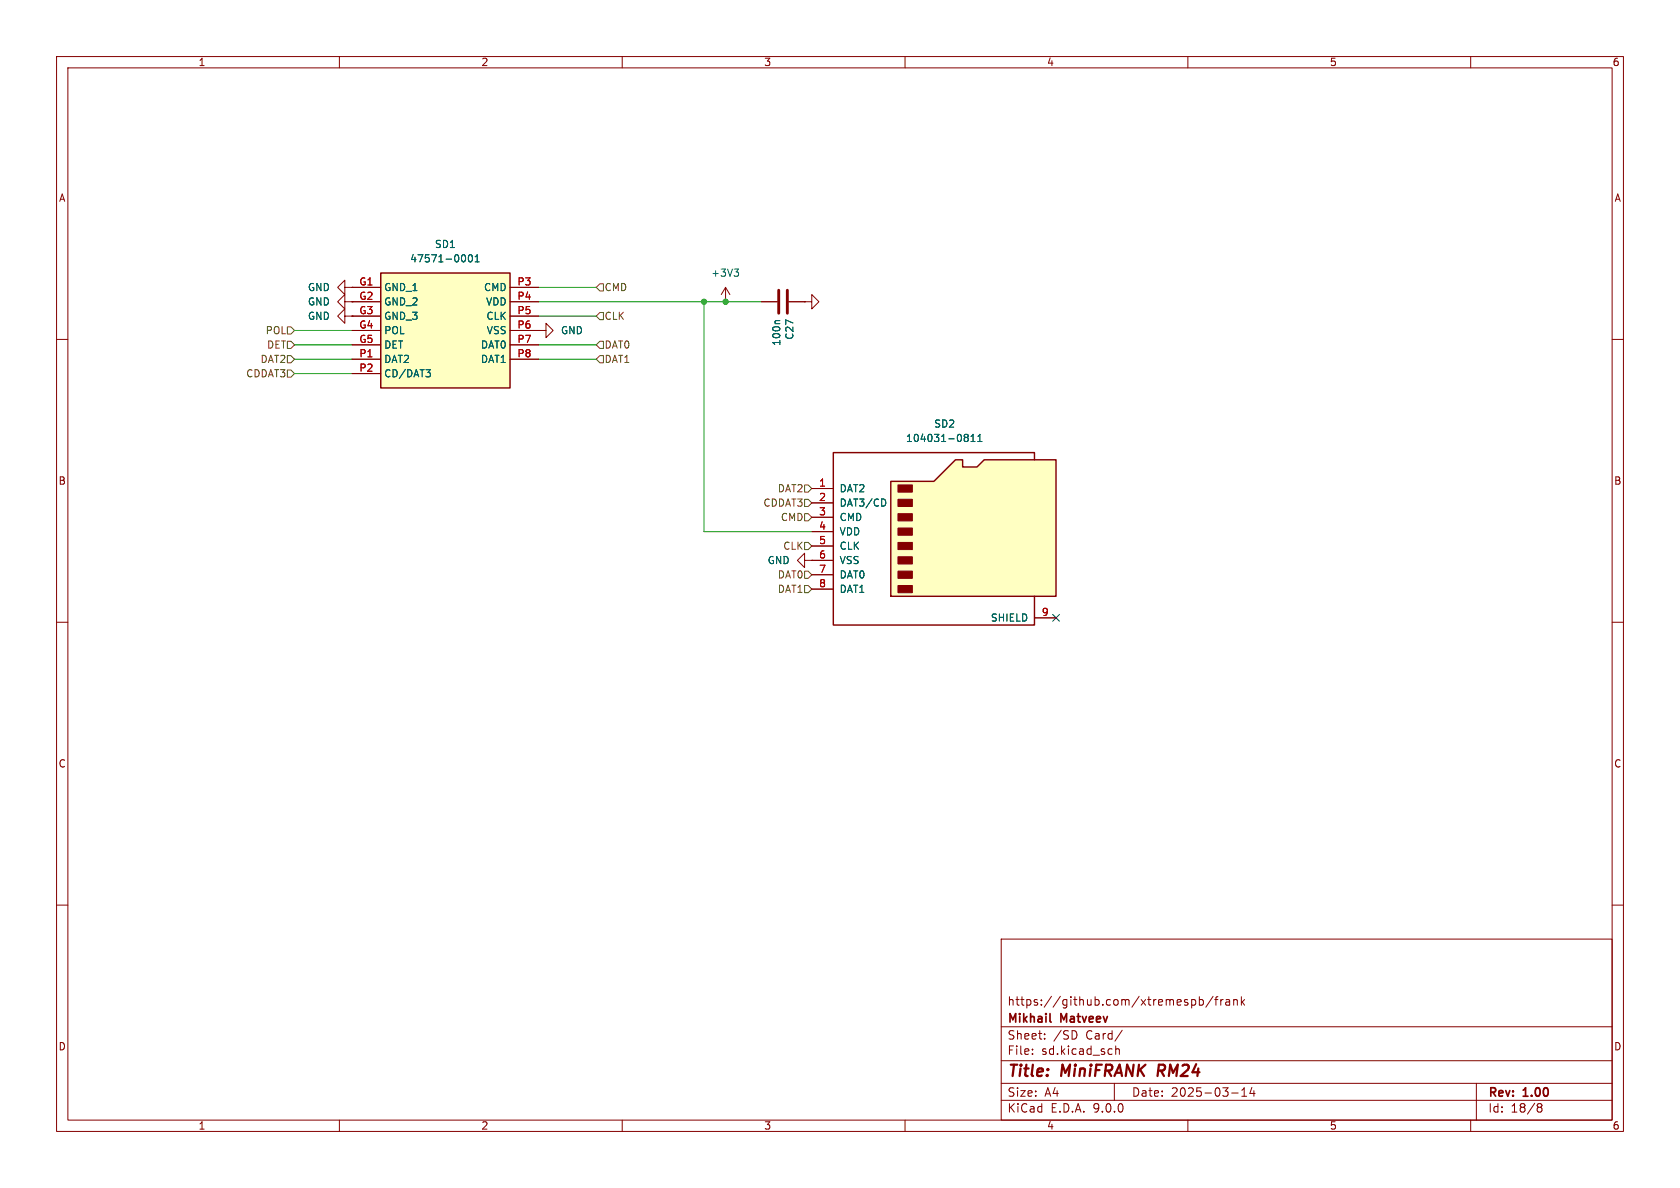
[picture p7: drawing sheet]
(kicad_sch
 (version 20250114)
 (generator "eeschema")
 (generator_version "9.0")
 (paper "A4")
 (title_block
  (title "MiniFRANK RM24")
  (date "2025-03-14")
  (rev "1.00")
  (company "Mikhail Matveev")
  (comment 1 "https://github.com/xtremespb/frank"))
 (lib_symbols
  (symbol "Connector:Micro_SD_Card"
   (pin_names
    (offset 1.016)) (exclude_from_sim no) (in_bom yes) (on_board yes)
   (property "Reference" "J" (at -16.51 15.24 0) (effects (font (size 1.27 1.27))))
   (property "Value" "Micro_SD_Card" (at 16.51 15.24 0) (effects (font (size 1.27 1.27)) (justify right)))
   (property "Footprint" "" (at 29.21 7.62 0) (effects (font (size 1.27 1.27)) (hide yes)))
   (property "Datasheet" "https://www.we-online.com/components/products/datasheet/693072010801.pdf" (at 0 0 0) (effects (font (size 1.27 1.27)) (hide yes)))
   (property "Description" "Micro SD Card Socket" (at 0 0 0) (effects (font (size 1.27 1.27)) (hide yes)))
   (symbol "Micro_SD_Card_0_1"
    (polyline (pts (xy -8.89 -11.43) (xy -8.89 8.89) (xy -1.27 8.89) (xy 2.54 12.7) (xy 3.81 12.7) (xy 3.81 11.43) (xy 6.35 11.43) (xy 7.62 12.7) (xy 20.32 12.7) (xy 20.32 -11.43) (xy -8.89 -11.43)) (stroke (width 0.254) (type default)) (fill (type background)))
    (rectangle (start -7.62 8.255) (end -5.08 6.985) (stroke (width 0) (type default)) (fill (type outline)))
    (rectangle (start -7.62 5.715) (end -5.08 4.445) (stroke (width 0) (type default)) (fill (type outline)))
    (rectangle (start -7.62 3.175) (end -5.08 1.905) (stroke (width 0) (type default)) (fill (type outline)))
    (rectangle (start -7.62 0.635) (end -5.08 -0.635) (stroke (width 0) (type default)) (fill (type outline)))
    (rectangle (start -7.62 -1.905) (end -5.08 -3.175) (stroke (width 0) (type default)) (fill (type outline)))
    (rectangle (start -7.62 -4.445) (end -5.08 -5.715) (stroke (width 0) (type default)) (fill (type outline)))
    (rectangle (start -7.62 -6.985) (end -5.08 -8.255) (stroke (width 0) (type default)) (fill (type outline)))
    (rectangle (start -7.62 -9.525) (end -5.08 -10.795) (stroke (width 0) (type default)) (fill (type outline)))
    (polyline (pts (xy 16.51 12.7) (xy 16.51 13.97) (xy -19.05 13.97) (xy -19.05 -16.51) (xy 16.51 -16.51) (xy 16.51 -11.43)) (stroke (width 0.254) (type default)) (fill (type none))))
   (symbol "Micro_SD_Card_1_1"
    (pin bidirectional line (at -22.86 7.62 0) (length 3.81) (name "DAT2" (effects (font (size 1.27 1.27)))) (number "1" (effects (font (size 1.27 1.27)))))
    (pin bidirectional line (at -22.86 5.08 0) (length 3.81) (name "DAT3/CD" (effects (font (size 1.27 1.27)))) (number "2" (effects (font (size 1.27 1.27)))))
    (pin input line (at -22.86 2.54 0) (length 3.81) (name "CMD" (effects (font (size 1.27 1.27)))) (number "3" (effects (font (size 1.27 1.27)))))
    (pin power_in line (at -22.86 0 0) (length 3.81) (name "VDD" (effects (font (size 1.27 1.27)))) (number "4" (effects (font (size 1.27 1.27)))))
    (pin input line (at -22.86 -2.54 0) (length 3.81) (name "CLK" (effects (font (size 1.27 1.27)))) (number "5" (effects (font (size 1.27 1.27)))))
    (pin power_in line (at -22.86 -5.08 0) (length 3.81) (name "VSS" (effects (font (size 1.27 1.27)))) (number "6" (effects (font (size 1.27 1.27)))))
    (pin bidirectional line (at -22.86 -7.62 0) (length 3.81) (name "DAT0" (effects (font (size 1.27 1.27)))) (number "7" (effects (font (size 1.27 1.27)))))
    (pin bidirectional line (at -22.86 -10.16 0) (length 3.81) (name "DAT1" (effects (font (size 1.27 1.27)))) (number "8" (effects (font (size 1.27 1.27)))))
    (pin passive line (at 20.32 -15.24 180) (length 3.81) (name "SHIELD" (effects (font (size 1.27 1.27)))) (number "9" (effects (font (size 1.27 1.27))))))
   (embedded_fonts no))
  (symbol "Device:C"
   (pin_numbers (hide yes))
   (pin_names
    (offset 0.254)) (exclude_from_sim no) (in_bom yes) (on_board yes)
   (property "Reference" "C" (at 0.635 2.54 0) (effects (font (size 1.27 1.27)) (justify left)))
   (property "Value" "C" (at 0.635 -2.54 0) (effects (font (size 1.27 1.27)) (justify left)))
   (property "Footprint" "" (at 0.9652 -3.81 0) (effects (font (size 1.27 1.27)) (hide yes)))
   (property "Datasheet" "~" (at 0 0 0) (effects (font (size 1.27 1.27)) (hide yes)))
   (property "Description" "Unpolarized capacitor" (at 0 0 0) (effects (font (size 1.27 1.27)) (hide yes)))
   (symbol "C_0_1"
    (polyline (pts (xy -2.032 0.762) (xy 2.032 0.762)) (stroke (width 0.508) (type default)) (fill (type none)))
    (polyline (pts (xy -2.032 -0.762) (xy 2.032 -0.762)) (stroke (width 0.508) (type default)) (fill (type none))))
   (symbol "C_1_1"
    (pin passive line (at 0 3.81 270) (length 2.794) (name "~" (effects (font (size 1.27 1.27)))) (number "1" (effects (font (size 1.27 1.27)))))
    (pin passive line (at 0 -3.81 90) (length 2.794) (name "~" (effects (font (size 1.27 1.27)))) (number "2" (effects (font (size 1.27 1.27))))))
   (embedded_fonts no))
  (symbol "FRANK:MicroSD_Short" (exclude_from_sim no) (in_bom yes) (on_board yes)
   (property "Reference" "SD1" (at 16.51 7.62 0) (effects (font (size 1.27 1.27))))
   (property "Value" "MicroSD_Short" (at 16.51 5.08 0) (effects (font (size 1.27 1.27))))
   (property "Footprint" "LIBS:microsd" (at 29.21 -94.92 0) (effects (font (size 1.27 1.27)) (justify left top) (hide yes)))
   (property "Datasheet" "https://componentsearchengine.com/Datasheets/2/47571-0001.pdf" (at 29.21 -194.92 0) (effects (font (size 1.27 1.27)) (justify left top) (hide yes)))
   (property "Description" "Memory Card Connectors ASSY FOR TFR HEADER HEADER W/DETECT PIN" (at 0 0 0) (effects (font (size 1.27 1.27)) (hide yes)))
   (property "Height" "2.3" (at 29.21 -394.92 0) (effects (font (size 1.27 1.27)) (justify left top) (hide yes)))
   (property "Mouser Part Number" "538-47571-0001" (at 29.21 -494.92 0) (effects (font (size 1.27 1.27)) (justify left top) (hide yes)))
   (property "Mouser Price/Stock" "https://www.mouser.co.uk/ProductDetail/Molex/47571-0001?qs=qM7ngqbhX5UTJOg9nqKLJQ%3D%3D" (at 29.21 -594.92 0) (effects (font (size 1.27 1.27)) (justify left top) (hide yes)))
   (property "Manufacturer_Name" "Molex" (at 29.21 -694.92 0) (effects (font (size 1.27 1.27)) (justify left top) (hide yes)))
   (property "Manufacturer_Part_Number" "47571-0001" (at 29.21 -794.92 0) (effects (font (size 1.27 1.27)) (justify left top) (hide yes)))
   (symbol "MicroSD_Short_1_1"
    (rectangle (start 5.08 2.54) (end 27.94 -17.78) (stroke (width 0.254) (type default)) (fill (type background)))
    (pin passive line (at 0 0 0) (length 5.08) (name "GND_1" (effects (font (size 1.27 1.27)))) (number "G1" (effects (font (size 1.27 1.27)))))
    (pin passive line (at 0 -2.54 0) (length 5.08) (name "GND_2" (effects (font (size 1.27 1.27)))) (number "G2" (effects (font (size 1.27 1.27)))))
    (pin passive line (at 0 -5.08 0) (length 5.08) (name "GND_3" (effects (font (size 1.27 1.27)))) (number "G3" (effects (font (size 1.27 1.27)))))
    (pin passive line (at 0 -7.62 0) (length 5.08) (name "POL" (effects (font (size 1.27 1.27)))) (number "G4" (effects (font (size 1.27 1.27)))))
    (pin passive line (at 0 -10.16 0) (length 5.08) (name "DET" (effects (font (size 1.27 1.27)))) (number "G5" (effects (font (size 1.27 1.27)))))
    (pin passive line (at 0 -12.7 0) (length 5.08) (name "DAT2" (effects (font (size 1.27 1.27)))) (number "P1" (effects (font (size 1.27 1.27)))))
    (pin passive line (at 0 -15.24 0) (length 5.08) (name "CD/DAT3" (effects (font (size 1.27 1.27)))) (number "P2" (effects (font (size 1.27 1.27)))))
    (pin passive line (at 33.02 0 180) (length 5.08) (name "CMD" (effects (font (size 1.27 1.27)))) (number "P3" (effects (font (size 1.27 1.27)))))
    (pin passive line (at 33.02 -2.54 180) (length 5.08) (name "VDD" (effects (font (size 1.27 1.27)))) (number "P4" (effects (font (size 1.27 1.27)))))
    (pin passive line (at 33.02 -5.08 180) (length 5.08) (name "CLK" (effects (font (size 1.27 1.27)))) (number "P5" (effects (font (size 1.27 1.27)))))
    (pin passive line (at 33.02 -7.62 180) (length 5.08) (name "VSS" (effects (font (size 1.27 1.27)))) (number "P6" (effects (font (size 1.27 1.27)))))
    (pin passive line (at 33.02 -10.16 180) (length 5.08) (name "DAT0" (effects (font (size 1.27 1.27)))) (number "P7" (effects (font (size 1.27 1.27)))))
    (pin passive line (at 33.02 -12.7 180) (length 5.08) (name "DAT1" (effects (font (size 1.27 1.27)))) (number "P8" (effects (font (size 1.27 1.27))))))
   (embedded_fonts no))
  (symbol "GND_1"
   (power)
   (pin_numbers (hide yes))
   (pin_names
    (offset 0) (hide yes)) (exclude_from_sim no) (in_bom yes) (on_board yes)
   (property "Reference" "#PWR" (at 0 -6.35 0) (effects (font (size 1.27 1.27)) (hide yes)))
   (property "Value" "GND" (at 0 -3.81 0) (effects (font (size 1.27 1.27))))
   (property "Footprint" "" (at 0 0 0) (effects (font (size 1.27 1.27)) (hide yes)))
   (property "Datasheet" "" (at 0 0 0) (effects (font (size 1.27 1.27)) (hide yes)))
   (property "Description" "Power symbol creates a global label with name \"GND\" , ground" (at 0 0 0) (effects (font (size 1.27 1.27)) (hide yes)))
   (symbol "GND_1_0_1"
    (polyline (pts (xy 0 0) (xy 0 -1.27) (xy 1.27 -1.27) (xy 0 -2.54) (xy -1.27 -1.27) (xy 0 -1.27)) (stroke (width 0) (type default)) (fill (type none))))
   (symbol "GND_1_1_1"
    (pin power_in line (at 0 0 270) (length 0) (name "~" (effects (font (size 1.27 1.27)))) (number "1" (effects (font (size 1.27 1.27))))))
   (embedded_fonts no))
  (symbol "power:+3V3"
   (power)
   (pin_numbers (hide yes))
   (pin_names
    (offset 0) (hide yes)) (exclude_from_sim no) (in_bom yes) (on_board yes)
   (property "Reference" "#PWR" (at 0 -3.81 0) (effects (font (size 1.27 1.27)) (hide yes)))
   (property "Value" "+3V3" (at 0 3.556 0) (effects (font (size 1.27 1.27))))
   (property "Footprint" "" (at 0 0 0) (effects (font (size 1.27 1.27)) (hide yes)))
   (property "Datasheet" "" (at 0 0 0) (effects (font (size 1.27 1.27)) (hide yes)))
   (property "Description" "Power symbol creates a global label with name \"+3V3\"" (at 0 0 0) (effects (font (size 1.27 1.27)) (hide yes)))
   (symbol "+3V3_0_1"
    (polyline (pts (xy -0.762 1.27) (xy 0 2.54)) (stroke (width 0) (type default)) (fill (type none)))
    (polyline (pts (xy 0 2.54) (xy 0.762 1.27)) (stroke (width 0) (type default)) (fill (type none)))
    (polyline (pts (xy 0 0) (xy 0 2.54)) (stroke (width 0) (type default)) (fill (type none))))
   (symbol "+3V3_1_1"
    (pin power_in line (at 0 0 90) (length 0) (name "~" (effects (font (size 1.27 1.27)))) (number "1" (effects (font (size 1.27 1.27))))))
   (embedded_fonts no))
  (symbol "power:GND"
   (power)
   (pin_numbers (hide yes))
   (pin_names
    (offset 0) (hide yes)) (exclude_from_sim no) (in_bom yes) (on_board yes)
   (property "Reference" "#PWR" (at 0 -6.35 0) (effects (font (size 1.27 1.27)) (hide yes)))
   (property "Value" "GND" (at 0 -3.81 0) (effects (font (size 1.27 1.27))))
   (property "Footprint" "" (at 0 0 0) (effects (font (size 1.27 1.27)) (hide yes)))
   (property "Datasheet" "" (at 0 0 0) (effects (font (size 1.27 1.27)) (hide yes)))
   (property "Description" "Power symbol creates a global label with name \"GND\" , ground" (at 0 0 0) (effects (font (size 1.27 1.27)) (hide yes)))
   (symbol "GND_0_1"
    (polyline (pts (xy 0 0) (xy 0 -1.27) (xy 1.27 -1.27) (xy 0 -2.54) (xy -1.27 -1.27) (xy 0 -1.27)) (stroke (width 0) (type default)) (fill (type none))))
   (symbol "GND_1_1"
    (pin power_in line (at 0 0 270) (length 0) (name "~" (effects (font (size 1.27 1.27)))) (number "1" (effects (font (size 1.27 1.27))))))
   (embedded_fonts no)))
 (junction
  (at 128.27 53.34)
  (diameter 0)
  (color 0 0 0 0))
 (junction
  (at 124.46 53.34)
  (diameter 0)
  (color 0 0 0 0))
 (no_connect
  (at 186.69 109.22))
 (wire
  (pts (xy 143.51 93.98) (xy 124.46 93.98))
  (stroke (width 0) (type default)))
 (wire
  (pts (xy 95.25 60.96) (xy 105.41 60.96))
  (stroke (width 0) (type default)))
 (wire
  (pts (xy 95.25 63.5) (xy 105.41 63.5))
  (stroke (width 0) (type default)))
 (wire
  (pts (xy 52.07 66.04) (xy 62.23 66.04))
  (stroke (width 0) (type default)))
 (wire
  (pts (xy 52.07 63.5) (xy 62.23 63.5))
  (stroke (width 0) (type default)))
 (wire
  (pts (xy 95.25 50.8) (xy 105.41 50.8))
  (stroke (width 0) (type default)))
 (wire
  (pts (xy 128.27 53.34) (xy 134.62 53.34))
  (stroke (width 0) (type default)))
 (wire
  (pts (xy 95.25 55.88) (xy 105.41 55.88))
  (stroke (width 0) (type default)))
 (wire
  (pts (xy 124.46 53.34) (xy 128.27 53.34))
  (stroke (width 0) (type default)))
 (wire
  (pts (xy 52.07 58.42) (xy 62.23 58.42))
  (stroke (width 0) (type default)))
 (wire
  (pts (xy 95.25 53.34) (xy 124.46 53.34))
  (stroke (width 0) (type default)))
 (wire
  (pts (xy 52.07 60.96) (xy 62.23 60.96))
  (stroke (width 0) (type default)))
 (wire
  (pts (xy 124.46 93.98) (xy 124.46 53.34))
  (stroke (width 0) (type default)))
 (hierarchical_label "CLK"
  (shape input)
  (at 105.41 55.88 0)
  (effects (font (size 1.27 1.27)) (justify left)))
 (hierarchical_label "DAT0"
  (shape input)
  (at 105.41 60.96 0)
  (effects (font (size 1.27 1.27)) (justify left)))
 (hierarchical_label "DAT1"
  (shape input)
  (at 105.41 63.5 0)
  (effects (font (size 1.27 1.27)) (justify left)))
 (hierarchical_label "DET"
  (shape input)
  (at 52.07 60.96 180)
  (effects (font (size 1.27 1.27)) (justify right)))
 (hierarchical_label "CDDAT3"
  (shape input)
  (at 143.51 88.9 180)
  (effects (font (size 1.27 1.27)) (justify right)))
 (hierarchical_label "CLK"
  (shape input)
  (at 143.51 96.52 180)
  (effects (font (size 1.27 1.27)) (justify right)))
 (hierarchical_label "DAT0"
  (shape input)
  (at 143.51 101.6 180)
  (effects (font (size 1.27 1.27)) (justify right)))
 (hierarchical_label "DAT2"
  (shape input)
  (at 143.51 86.36 180)
  (effects (font (size 1.27 1.27)) (justify right)))
 (hierarchical_label "CDDAT3"
  (shape input)
  (at 52.07 66.04 180)
  (effects (font (size 1.27 1.27)) (justify right)))
 (hierarchical_label "DAT2"
  (shape input)
  (at 52.07 63.5 180)
  (effects (font (size 1.27 1.27)) (justify right)))
 (hierarchical_label "CMD"
  (shape input)
  (at 143.51 91.44 180)
  (effects (font (size 1.27 1.27)) (justify right)))
 (hierarchical_label "POL"
  (shape input)
  (at 52.07 58.42 180)
  (effects (font (size 1.27 1.27)) (justify right)))
 (hierarchical_label "CMD"
  (shape input)
  (at 105.41 50.8 0)
  (effects (font (size 1.27 1.27)) (justify left)))
 (hierarchical_label "DAT1"
  (shape input)
  (at 143.51 104.14 180)
  (effects (font (size 1.27 1.27)) (justify right)))
 (symbol
  (lib_id "Device:C")
  (at 138.43 53.34 270)
  (unit 1)
  (exclude_from_sim no)
  (in_bom yes)
  (on_board yes)
  (dnp no)
  (property "Reference" "C27" (at 139.5984 56.261 0) (effects (font (size 1.27 1.27)) (justify left)))
  (property "Value" "100n" (at 137.287 56.261 0) (effects (font (size 1.27 1.27)) (justify left)))
  (property "Footprint" "FRANK:Capacitor (0805)" (at 134.62 54.3052 0) (effects (font (size 1.27 1.27)) (hide yes)))
  (property "Datasheet" "https://eu.mouser.com/datasheet/2/40/KGM_X7R-3223212.pdf" (at 138.43 53.34 0) (effects (font (size 1.27 1.27)) (hide yes)))
  (property "Description" "" (at 138.43 53.34 0) (effects (font (size 1.27 1.27)) (hide yes)))
  (property "AliExpress" "https://www.aliexpress.com/item/33008008276.html" (at 138.43 53.34 0) (effects (font (size 1.27 1.27)) (hide yes)))
  (property "Sim.Device" "" (at 138.43 53.34 0) (effects (font (size 1.27 1.27))))
  (pin "1")
  (pin "2"))
 (symbol
  (lib_id "power:+3V3")
  (at 128.27 53.34 0)
  (unit 1)
  (exclude_from_sim no)
  (in_bom yes)
  (on_board yes)
  (dnp no)
  (fields_autoplaced yes)
  (property "Reference" "#PWR057" (at 128.27 57.15 0) (effects (font (size 1.27 1.27)) (hide yes)))
  (property "Value" "+3V3" (at 128.27 48.26 0) (effects (font (size 1.27 1.27))))
  (property "Footprint" "" (at 128.27 53.34 0) (effects (font (size 1.27 1.27)) (hide yes)))
  (property "Datasheet" "" (at 128.27 53.34 0) (effects (font (size 1.27 1.27)) (hide yes)))
  (property "Description" "Power symbol creates a global label with name \"+3V3\"" (at 128.27 53.34 0) (effects (font (size 1.27 1.27)) (hide yes)))
  (pin "1"))
 (symbol
  (lib_id "power:GND")
  (at 142.24 53.34 90)
  (unit 1)
  (exclude_from_sim no)
  (in_bom yes)
  (on_board yes)
  (dnp no)
  (property "Reference" "#PWR058" (at 148.59 53.34 0) (effects (font (size 1.27 1.27)) (hide yes)))
  (property "Value" "GND" (at 144.78 46.99 0) (effects (font (size 1.27 1.27)) (justify right) (hide yes)))
  (property "Footprint" "" (at 142.24 53.34 0) (effects (font (size 1.27 1.27)) (hide yes)))
  (property "Datasheet" "" (at 142.24 53.34 0) (effects (font (size 1.27 1.27)) (hide yes)))
  (property "Description" "Power symbol creates a global label with name \"GND\" , ground" (at 142.24 53.34 0) (effects (font (size 1.27 1.27)) (hide yes)))
  (pin "1"))
 (symbol
  (lib_name "GND_1")
  (lib_id "power:GND")
  (at 62.23 53.34 270)
  (unit 1)
  (exclude_from_sim no)
  (in_bom yes)
  (on_board yes)
  (dnp no)
  (fields_autoplaced yes)
  (property "Reference" "#PWR056" (at 55.88 53.34 0) (effects (font (size 1.27 1.27)) (hide yes)))
  (property "Value" "GND" (at 58.42 53.3399 90) (effects (font (size 1.27 1.27)) (justify right)))
  (property "Footprint" "" (at 62.23 53.34 0) (effects (font (size 1.27 1.27)) (hide yes)))
  (property "Datasheet" "" (at 62.23 53.34 0) (effects (font (size 1.27 1.27)) (hide yes)))
  (property "Description" "Power symbol creates a global label with name \"GND\" , ground" (at 62.23 53.34 0) (effects (font (size 1.27 1.27)) (hide yes)))
  (pin "1"))
 (symbol
  (lib_id "Connector:Micro_SD_Card")
  (at 166.37 93.98 0)
  (unit 1)
  (exclude_from_sim no)
  (in_bom yes)
  (on_board yes)
  (dnp no)
  (fields_autoplaced yes)
  (property "Reference" "SD2" (at 167.005 74.93 0) (effects (font (size 1.27 1.27))))
  (property "Value" "104031-0811" (at 167.005 77.47 0) (effects (font (size 1.27 1.27))))
  (property "Footprint" "FRANK:MicroSD (SMD, long)" (at 195.58 86.36 0) (effects (font (size 1.27 1.27)) (hide yes)))
  (property "Datasheet" "https://www.we-online.com/components/products/datasheet/693072010801.pdf" (at 166.37 93.98 0) (effects (font (size 1.27 1.27)) (hide yes)))
  (property "Description" "Micro SD Card Socket" (at 166.37 93.98 0) (effects (font (size 1.27 1.27)) (hide yes)))
  (property "AliExpress" "https://www.aliexpress.com/item/1005004214252441.html" (at 166.37 93.98 0) (effects (font (size 1.27 1.27)) (hide yes)))
  (property "Sim.Device" "" (at 166.37 93.98 0) (effects (font (size 1.27 1.27))))
  (pin "1")
  (pin "2")
  (pin "3")
  (pin "4")
  (pin "5")
  (pin "6")
  (pin "7")
  (pin "8")
  (pin "9"))
 (symbol
  (lib_id "FRANK:MicroSD_Short")
  (at 62.23 50.8 0)
  (unit 1)
  (exclude_from_sim no)
  (in_bom yes)
  (on_board yes)
  (dnp no)
  (fields_autoplaced yes)
  (property "Reference" "SD1" (at 78.74 43.18 0) (effects (font (size 1.27 1.27))))
  (property "Value" "47571-0001" (at 78.74 45.72 0) (effects (font (size 1.27 1.27))))
  (property "Footprint" "FRANK:MicroSD (SMD, short)" (at 91.44 145.72 0) (effects (font (size 1.27 1.27)) (justify left top) (hide yes)))
  (property "Datasheet" "https://componentsearchengine.com/Datasheets/2/47571-0001.pdf" (at 91.44 245.72 0) (effects (font (size 1.27 1.27)) (justify left top) (hide yes)))
  (property "Description" "Memory Card Connectors ASSY FOR TFR HEADER HEADER W/DETECT PIN" (at 62.23 50.8 0) (effects (font (size 1.27 1.27)) (hide yes)))
  (property "Height" "2.3" (at 91.44 445.72 0) (effects (font (size 1.27 1.27)) (justify left top) (hide yes)))
  (property "Mouser Part Number" "538-47571-0001" (at 91.44 545.72 0) (effects (font (size 1.27 1.27)) (justify left top) (hide yes)))
  (property "Mouser Price/Stock" "https://www.mouser.co.uk/ProductDetail/Molex/47571-0001?qs=qM7ngqbhX5UTJOg9nqKLJQ%3D%3D" (at 91.44 645.72 0) (effects (font (size 1.27 1.27)) (justify left top) (hide yes)))
  (property "Manufacturer_Name" "Molex" (at 91.44 745.72 0) (effects (font (size 1.27 1.27)) (justify left top) (hide yes)))
  (property "Manufacturer_Part_Number" "47571-0001" (at 91.44 845.72 0) (effects (font (size 1.27 1.27)) (justify left top) (hide yes)))
  (property "AliExpress" "https://www.aliexpress.com/item/1005005302426366.html" (at 62.23 50.8 0) (effects (font (size 1.27 1.27)) (hide yes)))
  (property "Sim.Device" "" (at 62.23 50.8 0) (effects (font (size 1.27 1.27))))
  (pin "G5")
  (pin "G1")
  (pin "G3")
  (pin "G2")
  (pin "P1")
  (pin "P2")
  (pin "P3")
  (pin "P4")
  (pin "P5")
  (pin "P6")
  (pin "P7")
  (pin "P8")
  (pin "G4"))
 (symbol
  (lib_name "GND_1")
  (lib_id "power:GND")
  (at 95.25 58.42 90)
  (unit 1)
  (exclude_from_sim no)
  (in_bom yes)
  (on_board yes)
  (dnp no)
  (fields_autoplaced yes)
  (property "Reference" "#PWR060" (at 101.6 58.42 0) (effects (font (size 1.27 1.27)) (hide yes)))
  (property "Value" "GND" (at 99.06 58.4199 90) (effects (font (size 1.27 1.27)) (justify right)))
  (property "Footprint" "" (at 95.25 58.42 0) (effects (font (size 1.27 1.27)) (hide yes)))
  (property "Datasheet" "" (at 95.25 58.42 0) (effects (font (size 1.27 1.27)) (hide yes)))
  (property "Description" "Power symbol creates a global label with name \"GND\" , ground" (at 95.25 58.42 0) (effects (font (size 1.27 1.27)) (hide yes)))
  (pin "1"))
 (symbol
  (lib_id "power:GND")
  (at 143.51 99.06 270)
  (unit 1)
  (exclude_from_sim no)
  (in_bom yes)
  (on_board yes)
  (dnp no)
  (fields_autoplaced yes)
  (property "Reference" "#PWR061" (at 137.16 99.06 0) (effects (font (size 1.27 1.27)) (hide yes)))
  (property "Value" "GND" (at 139.7 99.0599 90) (effects (font (size 1.27 1.27)) (justify right)))
  (property "Footprint" "" (at 143.51 99.06 0) (effects (font (size 1.27 1.27)) (hide yes)))
  (property "Datasheet" "" (at 143.51 99.06 0) (effects (font (size 1.27 1.27)) (hide yes)))
  (property "Description" "" (at 143.51 99.06 0) (effects (font (size 1.27 1.27)) (hide yes)))
  (pin "1"))
 (symbol
  (lib_name "GND_1")
  (lib_id "power:GND")
  (at 62.23 55.88 270)
  (unit 1)
  (exclude_from_sim no)
  (in_bom yes)
  (on_board yes)
  (dnp no)
  (fields_autoplaced yes)
  (property "Reference" "#PWR059" (at 55.88 55.88 0) (effects (font (size 1.27 1.27)) (hide yes)))
  (property "Value" "GND" (at 58.42 55.8799 90) (effects (font (size 1.27 1.27)) (justify right)))
  (property "Footprint" "" (at 62.23 55.88 0) (effects (font (size 1.27 1.27)) (hide yes)))
  (property "Datasheet" "" (at 62.23 55.88 0) (effects (font (size 1.27 1.27)) (hide yes)))
  (property "Description" "Power symbol creates a global label with name \"GND\" , ground" (at 62.23 55.88 0) (effects (font (size 1.27 1.27)) (hide yes)))
  (pin "1"))
 (symbol
  (lib_name "GND_1")
  (lib_id "power:GND")
  (at 62.23 50.8 270)
  (unit 1)
  (exclude_from_sim no)
  (in_bom yes)
  (on_board yes)
  (dnp no)
  (fields_autoplaced yes)
  (property "Reference" "#PWR055" (at 55.88 50.8 0) (effects (font (size 1.27 1.27)) (hide yes)))
  (property "Value" "GND" (at 58.42 50.7999 90) (effects (font (size 1.27 1.27)) (justify right)))
  (property "Footprint" "" (at 62.23 50.8 0) (effects (font (size 1.27 1.27)) (hide yes)))
  (property "Datasheet" "" (at 62.23 50.8 0) (effects (font (size 1.27 1.27)) (hide yes)))
  (property "Description" "Power symbol creates a global label with name \"GND\" , ground" (at 62.23 50.8 0) (effects (font (size 1.27 1.27)) (hide yes)))
  (pin "1")))
